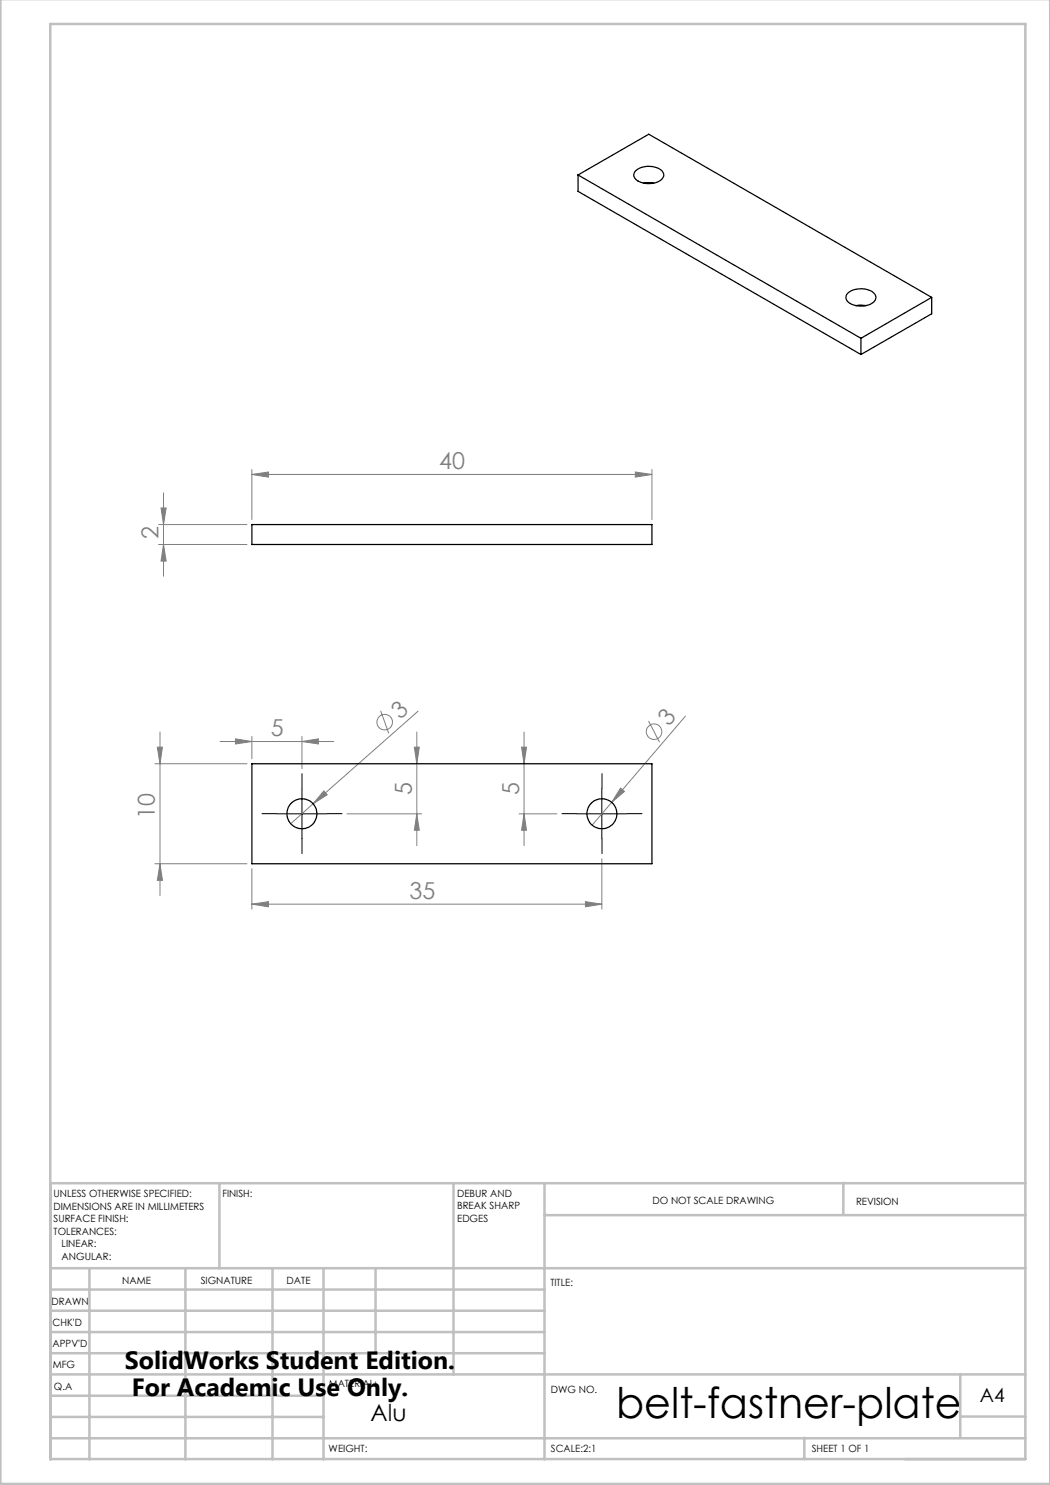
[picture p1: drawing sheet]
<svg xmlns="http://www.w3.org/2000/svg" width="210mm" height="297mm" viewBox="0 0 210 297" stroke-linecap="round" stroke-linejoin="round" font-family="sans-serif">
<g fill="none" stroke="#808080" stroke-width=".2">
<path d="M32.7 98.6v16.6M50.4 94.9l3.3-.5v1zM50.4 93.9v10M50.4 94.9h80M127.1 94.4l3.3 .5-3.3 .5zM130.4 93.9v10M31.7 104.9h17.7M31.7 108.9h17.7M32.2 101.6h1l-.5 3.3zM32.7 108.9l.5 3.3h-1zM31 152.7h18.4M31.5 149.4h1l-.5 3.3z"/>
<path d="M32 146.4v32.7M44 148.3h22.7M47.1 147.8l3.3 .5-3.3 .5zM50.4 147.3v4.5M60.4 148.3l3.3-.5v1zM60.4 147.3v6.4M64.8 158.2l.6 .8-2.8 1.8zM76.1 142.2l1.7 4.5M82.9 149.4h1l-.5 3.3zM83.4 146.4v22.7M83.6 142.2l-21 18.6M104.3 149.4h1l-.5 3.3z"/>
<path d="M104.8 146.4v22.7M124.1 157.6l.8 .7-2.6 2.2zM129.7 144.2l2.2 4.2M137.1 143.2l-18.7 21.8M31 172.8h18.4M32 172.8l.5 3.3h-1zM50.4 173.7v8.1M62.6 160.8l-4.5 3.9M69.4 162.8h14.9M83.4 162.8l.5 3.2h-1zM103.8 162.8h7.6M104.8 162.8l.5 3.2h-1z"/>
<path d="M120.4 171.8v10M50.4 180.8l3.3-.5v1.1zM50.4 180.8h70M117.1 180.3l3.3 .5-3.3 .6z"/>
<circle cx="76.9" cy="144.4" r="1.55"/>
<circle cx="130.8" cy="146.3" r="1.56"/>
</g>
<path d="M60.4 157.7v-3M120.4 157.7v-3M55.4 162.7h-3M60.4 167.7v3M65.4 162.7h3M115.4 162.7h-3M120.4 167.7v3M125.4 162.7h3" fill="none" stroke="#000" stroke-width=".2" stroke-dasharray="15.2 1.3 1.3 1.3"/>
<path d="M60.4 157.8v9.9M120.4 157.8v9.9M55.4 162.8h10M115.4 162.8h10" fill="none" stroke="#000" stroke-width=".2"/>
<g fill="none" stroke="#c0c0c0" stroke-width=".5">
<path d="M.1 -.1v296.9h209.9v-296.9M10.1 4.8h195v287h-195zM43.9 236.6v17M90.7 236.6v38.3M108.9 236.6v55.3M168.7 236.6v6.3M205.1 236.6h-195v55.3M10.1 253.6h195M10.1 257.9h98.8M17.9 253.6v38.3M37.1 253.6v38.3M54.5 253.6v38.3"/>
<path d="M64.7 253.6v38.3M75.1 253.6v17M108.9 243h96.2M10.1 270.6h98.8M10.1 266.4h98.8M10.1 262.1h98.8M10.1 279.1h54.6M10.1 274.9h195M192.1 274.8v12.7M10.1 287.7h195M10.1 283.4h54.6M160.9 287.5v4.3"/>
<path d="M192.1 283.3h13"/>
</g>
<g fill="#808080">
<path d="M64.8 158.2l.6 .8-2.8 1.8z"/>
<path d="M124.1 157.6l.8 .7-2.6 2.2z"/>
<path d="M60.4 148.3l3.3-.5v1zM47.1 147.8l3.3 .5-3.3 .5zM117.1 180.3l3.3 .5-3.3 .6zM50.4 180.8l3.3-.5v1.1z"/>
<path d="M50.4 94.9l3.3-.5v1zM127.1 94.4l3.3 .5-3.3 .5z"/>
<path d="M32 172.8l.5 3.3h-1zM31.5 149.4h1l-.5 3.3z"/>
<path d="M83.4 162.8l.5 3.2h-1zM82.9 149.4h1l-.5 3.3zM104.8 162.8l.5 3.2h-1zM104.3 149.4h1l-.5 3.3z"/>
<path d="M32.2 101.6h1l-.5 3.3zM32.7 108.9l.5 3.3h-1z"/>
</g>
<g fill="none" stroke="#000" stroke-width=".25">
<path d="M115.6 35l56.6 32.7M115.6 35l14.2-8.2 56.5 32.7M115.6 35v3.3l56.6 32.6M127.1 34.2a4.2 4.2 0 0 1 5.4 .1 1.38 1.38 0 0 1-1 2.1 4.2 4.2 0 0 1-4.5-.8l-.2-.7zM128.8 36.6h1.9M169.7 58.5a4.3 4.3 0 0 1 5.2 .3 1.26 1.26 0 0 1-.7 1.9 4.3 4.3 0 0 1-4.8-.6l-.2-.4v-.5zM186.3 59.5l-14.1 8.2M186.3 59.5v3.3l-14.1 8.1M171.2 61.1l.6-.1 1.4 .1M172.2 67.7v3.2M50.4 104.9h80v4h-80zM50.4 152.7h80v20.1h-80z"/>
<circle cx="60.4" cy="162.8" r="2.99"/>
<circle cx="120.4" cy="162.8" r="2.99"/>
</g>
<text font-size="8.5" x="123.2" y="283.5">belt-fastner-plate</text>
<g font-size="5">
<text x="25" y="273.7">SolidWorks Student Edition.</text>
<text x="26.4" y="279.2">For Academic Use Only.</text>
</g>
<g font-size="4.7" fill="#808080">
<text x="87.8" y="93.9">40</text>
<text x="31.7" y="107.8" transform="rotate(-90 31.7 107.8)">2</text>
<text x="54.2" y="147.3">5</text>
<text x="80" y="144" transform="rotate(-41 80 144)">3</text>
<text x="133.8" y="145.5" transform="rotate(-49 133.8 145.5)">3</text>
<text x="82.4" y="159" transform="rotate(-90 82.4 159)">5</text>
<text x="103.8" y="159" transform="rotate(-90 103.8 159)">5</text>
<text x="31" y="163.9" transform="rotate(-90 31 163.9)">10</text>
<text x="81.9" y="179.8">35</text>
</g>
<text font-size="4.7" x="74.1" y="284.2">Alu</text>
<text font-size="3.9" x="196" y="280.4">A4</text>
<g font-size="2">
<text x="10.7" y="239.5">UNLESS OTHERWISE SPECIFIED:</text>
<text x="44.5" y="239.5">FINISH:</text>
<text x="91.4" y="239.4">DEBUR AND</text>
<text x="10.7" y="242">DIMENSIONS ARE IN MILLIMETERS</text>
<text x="10.7" y="244.5">SURFACE FINISH:</text>
<text x="91.4" y="241.9">BREAK SHARP</text>
<text x="91.4" y="244.4">EDGES</text>
<text x="130.5" y="240.8">DO NOT SCALE DRAWING</text>
<text x="171.2" y="241">REVISION</text>
<text x="10.7" y="247">TOLERANCES:</text>
<text x="12.3" y="249.5">LINEAR:</text>
<text x="12.3" y="252">ANGULAR:</text>
<text x="24.4" y="256.9">NAME</text>
<text x="40.1" y="256.8">SIGNATURE</text>
<text x="57.3" y="256.8">DATE</text>
<text x="110.1" y="257.1">TITLE:</text>
<text x="10.3" y="260.9">DRAWN</text>
<text x="10.5" y="269.3">APPV'D</text>
<text x="10.5" y="265.2">CHK'D</text>
<text x="10.6" y="273.6">MFG</text>
<text x="10.8" y="278">Q.A</text>
<text x="65.8" y="277.4">MATERIAL:</text>
<text x="110.2" y="278.5">DWG NO.</text>
<text x="65.7" y="290.4">WEIGHT:</text>
<text x="110.2" y="290.5">SCALE:2:1</text>
<text x="162.4" y="290.4">SHEET 1 OF 1</text>
</g>
</svg>
